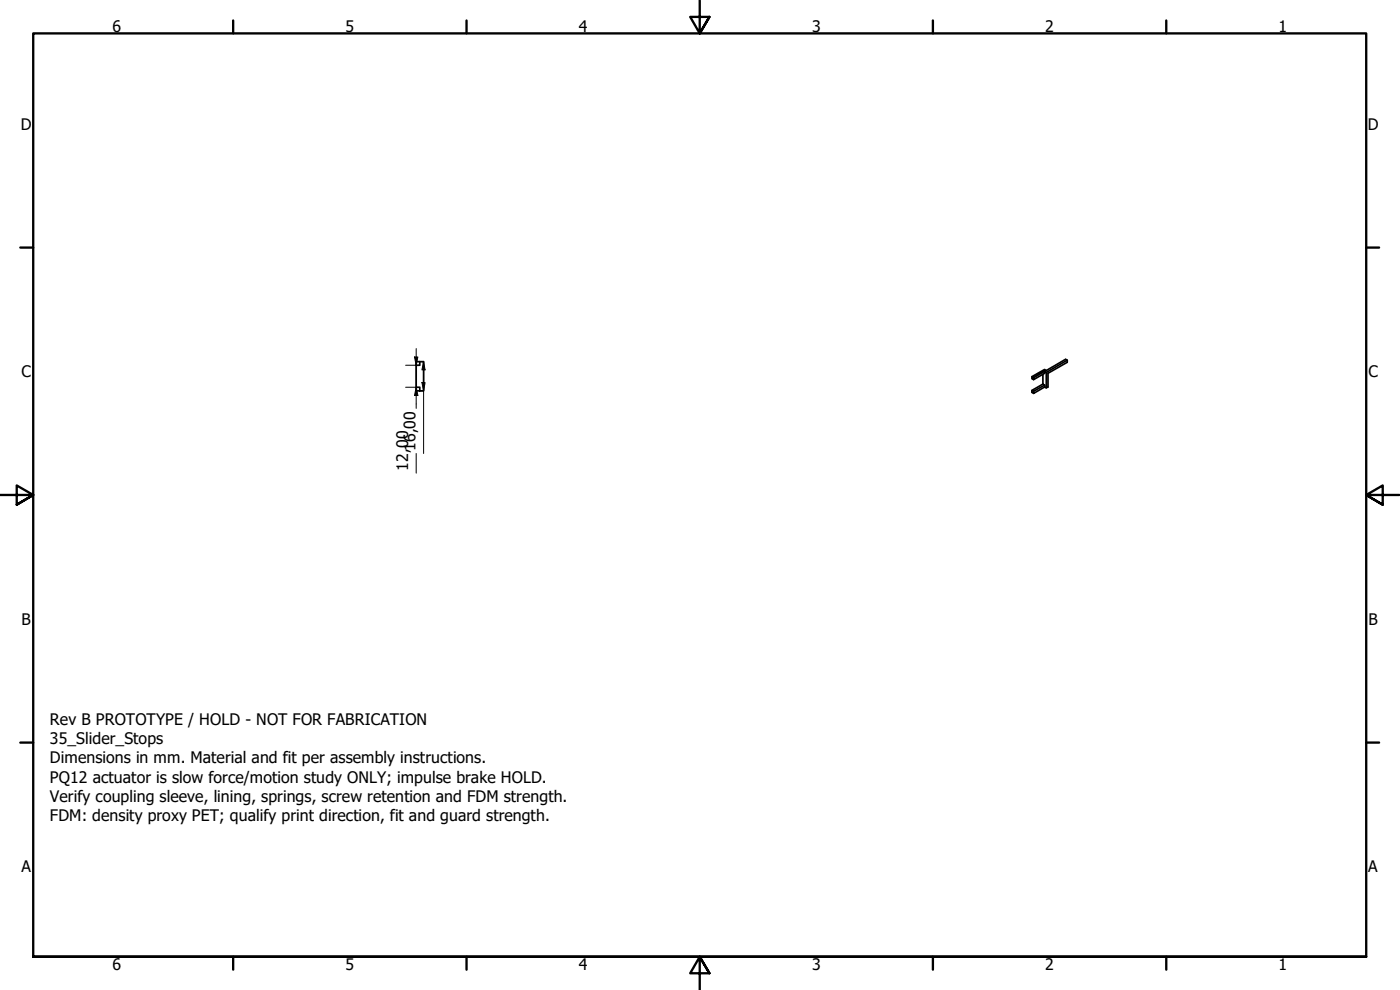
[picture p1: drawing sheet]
<svg xmlns="http://www.w3.org/2000/svg" width="420mm" height="297mm" viewBox="0 0 420 297" stroke-linecap="round" stroke-linejoin="round" font-family="sans-serif">
<!-- layer: Visible (ISO) -->
<path d="M124.9 108.5h1.1v1.1h-1.1zM124.9 116.2h1.1v1.1h-1.1zM124.9 109.6v6.6M126 108.5h1.1v8.8h-1.1M309.7 113v.7l.5 .2M313 112.3v2.9l.5 .4M313 115.2l-3.3 1.9v.6l.5 .3M313.5 115.6v.5l.5 .3M313.5 115.6l-3.3 1.8-.5-.3M313.5 116.1l-3.3 1.9v-.6M314 111.7l-.5-.3v.6l-3.3 1.9v-.6M320.3 108.1l-6.3 3.6v4.7l.5-.3v-4.1l5.8-3.3v-.6l-.5-.3-5.8 3.4-.5-.3-3.8 2.1 .5 .3 3.3-1.9" fill="none" stroke="#000" stroke-width=".51"/>
<!-- layer: Border (ISO) -->
<g fill="none" stroke="#000" stroke-width=".7">
<path d="M70 6.1v3.9M140 6.1v3.9M210 0v10l-2.9-4.9h5.8l-2.9 4.9 2.9-4.9M280 6.1v3.9M350 6.1v3.9M6.1 74.3h3.9M410 74.3h3.9M0 148.5h10l-5-2.8v5.7l5-2.9-5 2.9M420 148.5h-10l5-2.8v5.7l-5-2.9 5 2.9M6.1 222.8h3.9M410 222.8h3.9M10 287.1v-277.1h400v277.1h-400h400"/>
<path d="M70 287.1v3.8M140 287.1v3.8M212.9 292l-2.9-4.9 2.9 4.9h-5.8l2.9-4.9v9.9M280 287.1v3.8M350 287.1v3.8"/>
</g>
<!-- layer: Dimension (ISO) -->
<path d="M121.7 109.6h3.2M121.7 116.2h3.2M124.4 107.1h1l-.5 2.5zM124.9 116.2l.5 2.5h-1zM124.9 104.6v17.9M125.9 117.3h1.2v18.8M125.9 108.5h1.2v8.8M126.6 114.8h1l-.5 2.5zM127.1 108.5l.5 2.5h-1zM124.9 136.1v5.9" fill="none" stroke="#000" stroke-width=".3"/>
<path d="M124.4 107.1h1l-.5 2.5zM124.9 116.2l.5 2.5h-1zM126.6 114.8h1l-.5 2.5zM127.1 108.5l.5 2.5h-1z" fill="#000"/>
<g font-size="4.8">
<text x="33.7" y="9.6">6</text>
<text x="103.7" y="9.6">5</text>
<text x="173.7" y="9.6">4</text>
<text x="243.7" y="9.6">3</text>
<text x="313.7" y="9.6">2</text>
<text x="383.7" y="9.6">1</text>
<text x="6.2" y="38.9">D</text>
<text x="410.5" y="38.9">D</text>
<text x="6.4" y="113.1">C</text>
<text x="410.7" y="113.1">C</text>
<text x="124.7" y="135.3" transform="rotate(-90 124.7 135.3)">16,00</text>
<text x="122.5" y="141.2" transform="rotate(-90 122.5 141.2)">12,00</text>
<text x="6.4" y="187.4">B</text>
<text x="410.7" y="187.4">B</text>
<text x="15" y="217.5">Rev B PROTOTYPE / HOLD - NOT FOR FABRICATION</text>
<text x="15" y="223.3">35_Slider_Stops</text>
<text x="15" y="229">Dimensions in mm. Material and fit per assembly instructions.</text>
<text x="15" y="234.8">PQ12 actuator is slow force/motion study ONLY; impulse brake HOLD.</text>
<text x="15" y="240.6">Verify coupling sleeve, lining, springs, screw retention and FDM strength.</text>
<text x="15" y="246.4">FDM: density proxy PET; qualify print direction, fit and guard strength.</text>
<text x="6.4" y="261.7">A</text>
<text x="410.7" y="261.7">A</text>
<text x="33.7" y="290.9">6</text>
<text x="103.7" y="290.9">5</text>
<text x="173.7" y="290.9">4</text>
<text x="243.7" y="290.9">3</text>
<text x="313.7" y="290.9">2</text>
<text x="383.7" y="290.9">1</text>
</g>
</svg>
